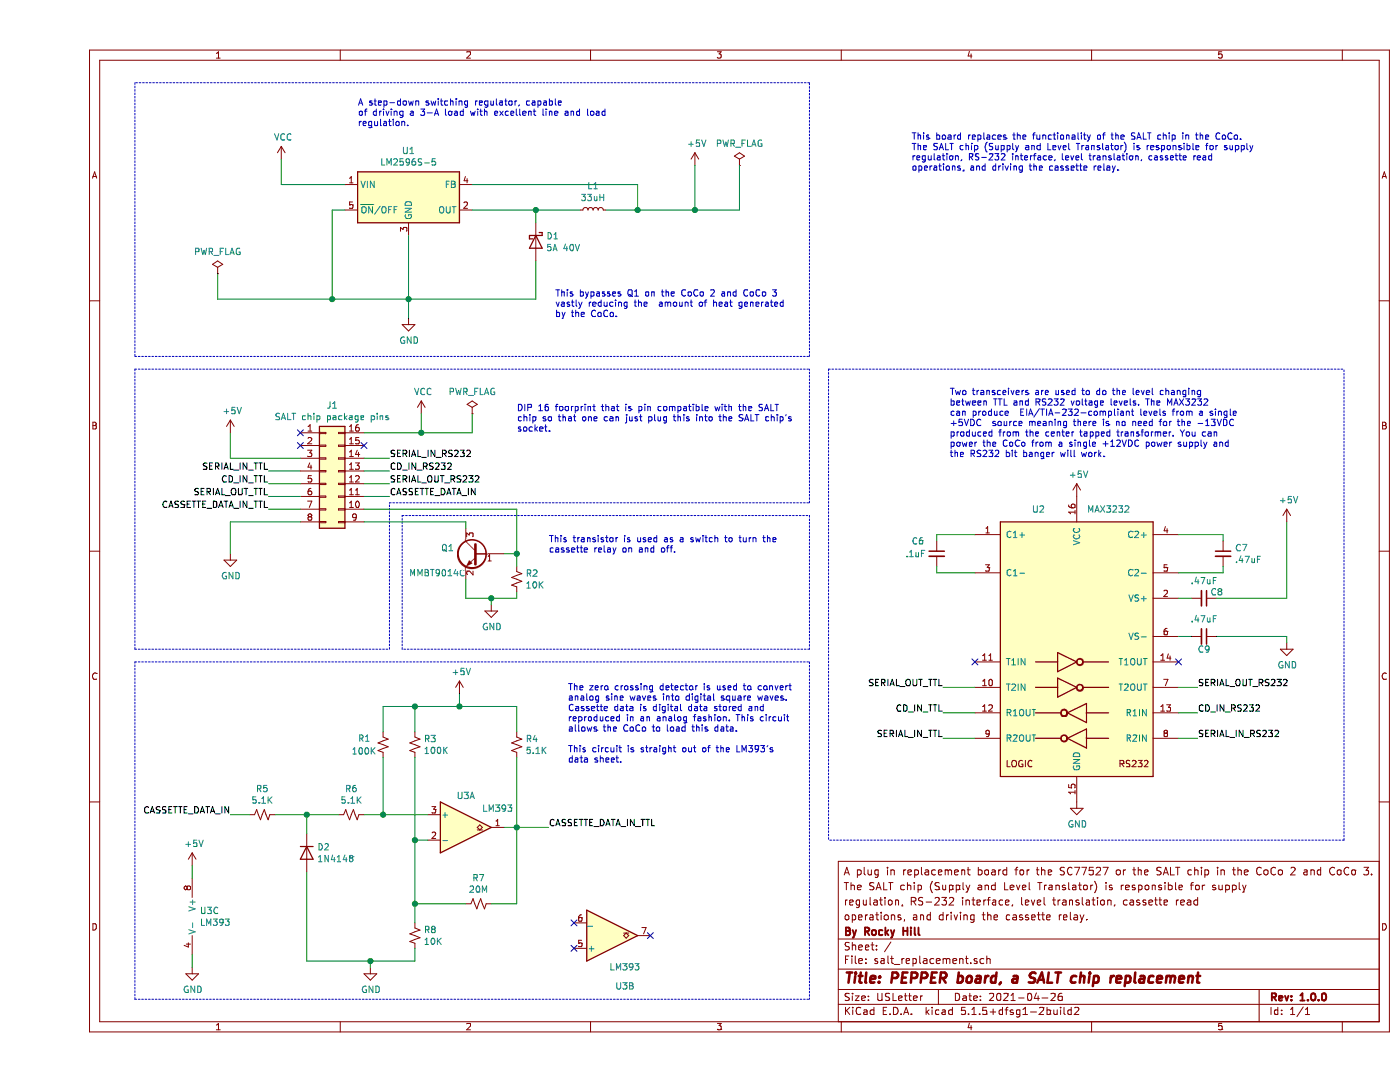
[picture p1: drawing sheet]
EESchema Schematic File Version 4
EELAYER 30 0
EELAYER END
$Descr USLetter 11000 8500
encoding utf-8
Sheet 1 1
Title "PEPPER board, a SALT chip replacement"
Date "2021-04-26"
Rev "1.0.0"
Comp "By Rocky Hill"
Comment1 "operations, and driving the cassette relay."
Comment2 "regulation, RS-232 interface, level translation, cassette read"
Comment3 "The SALT chip (Supply and Level Translator) is responsible for supply"
Comment4 "A plug in replacement board for the SC77527 or the SALT chip in the CoCo 2 and CoCo 3. "
$EndDescr
$Comp
L power:+5V #PWR01
U 1 1
P 5150 1300
F 0 "#PWR01" H 5150 1150 50  0001 C CNN
F 1 "+5V" H 5165 1473 50  0000 C CNN
F 2 "" H 5150 1300 50  0001 C CNN
F 3 "" H 5150 1300 50  0001 C CNN
	1    5150 1300
	1    0    0    -1  
$EndComp
$Comp
L power:PWR_FLAG #FLG01
U 1 1
P 5500 1300
F 0 "#FLG01" H 5500 1375 50  0001 C CNN
F 1 "PWR_FLAG" H 5500 1473 50  0000 C CNN
F 2 "" H 5500 1300 50  0001 C CNN
F 3 "~" H 5500 1300 50  0001 C CNN
	1    5500 1300
	1    0    0    -1  
$EndComp
$Comp
L Connector_Generic:Conn_02x08_Counter_Clockwise J1
U 1 1
P 2250 3700
F 0 "J1" H 2300 4217 50  0000 C CNN
F 1 "SALT chip package pins" H 2300 4126 50  0000 C CNN
F 2 "Package_DIP:DIP-16_W7.62mm_Socket" H 2250 3700 50  0001 C CNN
F 3 "DNI" H 2250 3700 50  0001 C CNN
F 4 "DNI" H 2250 3700 50  0001 C CNN "Vendor"
F 5 "DNI" H 2250 3700 50  0001 C CNN "Vendor part#"
F 6 "DNI" H 2250 3700 50  0001 C CNN "Manufacturer part#"
	1    2250 3700
	1    0    0    -1  
$EndComp
NoConn ~ 2050 3400
NoConn ~ 2050 3500
$Comp
L power:+5V #PWR010
U 1 1
P 1500 3400
F 0 "#PWR010" H 1500 3250 50  0001 C CNN
F 1 "+5V" H 1515 3573 50  0000 C CNN
F 2 "" H 1500 3400 50  0001 C CNN
F 3 "" H 1500 3400 50  0001 C CNN
	1    1500 3400
	1    0    0    -1  
$EndComp
Wire Wire Line
	2050 3600 1500 3600
Wire Wire Line
	1500 3600 1500 3400
Text Label 2750 3700 0    50   ~ 0
CD_IN_RS232
Wire Wire Line
	2550 3700 2750 3700
Text Label 2750 3600 0    50   ~ 0
SERIAL_IN_RS232
Wire Wire Line
	2750 3600 2550 3600
Text Label 1800 3800 2    50   ~ 0
CD_IN_TTL
Wire Wire Line
	2050 3800 1800 3800
Text Label 1800 3700 2    50   ~ 0
SERIAL_IN_TTL
Wire Wire Line
	2050 3700 1800 3700
$Comp
L power:VCC #PWR09
U 1 1
P 3000 3250
F 0 "#PWR09" H 3000 3100 50  0001 C CNN
F 1 "VCC" H 3015 3423 50  0000 C CNN
F 2 "" H 3000 3250 50  0001 C CNN
F 3 "" H 3000 3250 50  0001 C CNN
	1    3000 3250
	1    0    0    -1  
$EndComp
Wire Wire Line
	2550 3400 3000 3400
Wire Wire Line
	3000 3400 3000 3250
NoConn ~ 2550 3500
Text Label 1800 3900 2    50   ~ 0
SERIAL_OUT_TTL
Wire Wire Line
	2050 3900 1800 3900
Text Label 2750 3800 0    50   ~ 0
SERIAL_OUT_RS232
Wire Wire Line
	2750 3800 2550 3800
$Comp
L power:GND #PWR012
U 1 1
P 1500 4350
F 0 "#PWR012" H 1500 4100 50  0001 C CNN
F 1 "GND" H 1505 4177 50  0000 C CNN
F 2 "" H 1500 4350 50  0001 C CNN
F 3 "" H 1500 4350 50  0001 C CNN
	1    1500 4350
	1    0    0    -1  
$EndComp
Wire Wire Line
	2050 4100 1500 4100
Wire Wire Line
	1500 4100 1500 4350
$Comp
L power:PWR_FLAG #FLG0101
U 1 1
P 3400 3250
F 0 "#FLG0101" H 3400 3325 50  0001 C CNN
F 1 "PWR_FLAG" H 3400 3423 50  0000 C CNN
F 2 "" H 3400 3250 50  0001 C CNN
F 3 "~" H 3400 3250 50  0001 C CNN
	1    3400 3250
	1    0    0    -1  
$EndComp
Wire Wire Line
	3400 3250 3400 3400
Wire Wire Line
	3400 3400 3000 3400
Connection ~ 3000 3400
Wire Wire Line
	3350 4100 3350 4150
$Comp
L power:GND #PWR0101
U 1 1
P 3550 4750
F 0 "#PWR0101" H 3550 4500 50  0001 C CNN
F 1 "GND" H 3555 4577 50  0000 C CNN
F 2 "" H 3550 4750 50  0001 C CNN
F 3 "" H 3550 4750 50  0001 C CNN
	1    3550 4750
	1    0    0    -1  
$EndComp
Wire Wire Line
	2550 4100 3350 4100
Wire Wire Line
	2550 4000 3750 4000
Wire Wire Line
	3750 4000 3750 4350
Wire Wire Line
	3750 4350 3650 4350
$Comp
L Device:R_Small_US R2
U 1 1
P 3750 4550
F 0 "R2" H 3818 4596 50  0000 L CNN
F 1 "10K" H 3818 4505 50  0000 L CNN
F 2 "Resistor_SMD:R_0402_1005Metric" H 3750 4550 50  0001 C CNN
F 3 " https://datasheet.lcsc.com/lcsc/1809301717_UNI-ROYAL-Uniroyal-Elec-0402WGF1002TCE_C25744.pdf" H 3750 4550 50  0001 C CNN
F 4 " LCSC" H 3750 4550 50  0001 C CNN "Vendor"
F 5 "C25744 " H 3750 4550 50  0001 C CNN "Vendor part#"
F 6 "0402WGF1002TCE" H 3750 4550 50  0001 C CNN "Manufacturer part#"
	1    3750 4550
	1    0    0    -1  
$EndComp
Wire Wire Line
	3750 4450 3750 4350
Connection ~ 3750 4350
Wire Wire Line
	3750 4650 3750 4700
Wire Wire Line
	3750 4700 3550 4700
Wire Wire Line
	3550 4700 3550 4750
Wire Wire Line
	3350 4550 3350 4700
Wire Wire Line
	3350 4700 3550 4700
Connection ~ 3550 4700
$Comp
L Regulator_Switching:LM2596S-5 U1
U 1 1
P 2900 1550
F 0 "U1" H 2900 1917 50  0000 C CNN
F 1 "LM2596S-5" H 2900 1826 50  0000 C CNN
F 2 "Package_TO_SOT_SMD:TO-263-5_TabPin3" H 2950 1300 50  0001 L CIN
F 3 "http://www.ti.com/lit/ds/symlink/lm2596.pdf" H 2900 1550 50  0001 C CNN
F 4 "LCSC" H 2900 1550 50  0001 C CNN "Vendor"
F 5 "C10002" H 2900 1550 50  0001 C CNN "Vendor part#"
F 6 "LM2596SX-5.0/NOPB" H 2900 1550 50  0001 C CNN "Manufacturer part#"
	1    2900 1550
	1    0    0    -1  
$EndComp
$Comp
L power:GND #PWR0102
U 1 1
P 2900 2500
F 0 "#PWR0102" H 2900 2250 50  0001 C CNN
F 1 "GND" H 2905 2327 50  0000 C CNN
F 2 "" H 2900 2500 50  0001 C CNN
F 3 "" H 2900 2500 50  0001 C CNN
	1    2900 2500
	1    0    0    -1  
$EndComp
$Comp
L Device:D_Schottky D1
U 1 1
P 3900 1900
F 0 "D1" V 3854 1980 50  0000 L CNN
F 1 "5A 40V" V 3945 1980 50  0000 L CNN
F 2 "Diode_SMD:D_SMA" H 3900 1900 50  0001 C CNN
F 3 "https://datasheet.lcsc.com/lcsc/2011241905_MDD-Microdiode-Electronics-SS54B_C32513.pdf" H 3900 1900 50  0001 C CNN
F 4 "JLCPCB" V 3900 1900 50  0001 C CNN "Vendor"
F 5 "C22452" V 3900 1900 50  0001 C CNN "Vendor part#"
F 6 "SS54" V 3900 1900 50  0001 C CNN "Manufacturer part#"
	1    3900 1900
	0    1    1    0   
$EndComp
$Comp
L Device:L_Small L1
U 1 1
P 4350 1650
F 0 "L1" V 4535 1650 50  0000 C CNN
F 1 "33uH" V 4444 1650 50  0000 C CNN
F 2 "Inductor_SMD:L_Sumida_CDMC6D28_7.25x6.5mm" H 4350 1650 50  0001 C CNN
F 3 "https://datasheet.lcsc.com/lcsc/1912111437_Chilisin-Elec-MHCI06030-330M-R8_C329385.pdf" H 4350 1650 50  0001 C CNN
F 4 "LSCSC" V 4350 1650 50  0001 C CNN "Vendor"
F 5 "C718398" V 4350 1650 50  0001 C CNN "Vendor part#"
F 6 "YSPI0740-330M" V 4350 1650 50  0001 C CNN "Manufacturer part#"
	1    4350 1650
	0    -1   -1   0   
$EndComp
$Comp
L Transistor_BJT:BC818 Q1
U 1 1
P 3450 4350
F 0 "Q1" H 3641 4396 50  0000 L CNN
F 1 "MMBT9014C" H 3550 4200 50  0000 L CNN
F 2 "Package_TO_SOT_SMD:SOT-23" H 3650 4275 50  0001 L CIN
F 3 "https://www.onsemi.com/pub/Collateral/BC818-D.pdf" H 3450 4350 50  0001 L CNN
F 4 "LCSC" H 3450 4350 50  0001 C CNN "Vendor"
F 5 "C90157" H 3450 4350 50  0001 C CNN "Vendor part#"
F 6 "MMBT9014C" H 3450 4350 50  0001 C CNN "Manufacturer part#"
	1    3450 4350
	-1   0    0    -1  
$EndComp
$Comp
L power:VCC #PWR0103
U 1 1
P 1900 1250
F 0 "#PWR0103" H 1900 1100 50  0001 C CNN
F 1 "VCC" H 1915 1423 50  0000 C CNN
F 2 "" H 1900 1250 50  0001 C CNN
F 3 "" H 1900 1250 50  0001 C CNN
	1    1900 1250
	1    0    0    -1  
$EndComp
Wire Wire Line
	2400 1450 1900 1450
Wire Wire Line
	1900 1450 1900 1250
Wire Wire Line
	2400 1650 2300 1650
Wire Wire Line
	3400 1650 3900 1650
Wire Wire Line
	3900 1650 3900 1750
Wire Wire Line
	2900 2350 2900 2500
Wire Wire Line
	2300 1650 2300 2350
Connection ~ 2900 2350
Wire Wire Line
	2900 1850 2900 2350
Wire Wire Line
	3900 2050 3900 2350
Wire Wire Line
	3900 2350 2900 2350
Connection ~ 2300 2350
Wire Wire Line
	2300 2350 2900 2350
Wire Wire Line
	3900 1650 4250 1650
Connection ~ 3900 1650
Wire Wire Line
	4450 1650 4700 1650
Wire Wire Line
	3400 1450 4700 1450
Wire Wire Line
	4700 1450 4700 1650
Connection ~ 4700 1650
Wire Wire Line
	4700 1650 5150 1650
Wire Wire Line
	5150 1650 5150 1300
Wire Wire Line
	5150 1650 5500 1650
Wire Wire Line
	5500 1650 5500 1300
Connection ~ 5150 1650
$Comp
L power:PWR_FLAG #FLG0102
U 1 1
P 1400 2150
F 0 "#FLG0102" H 1400 2225 50  0001 C CNN
F 1 "PWR_FLAG" H 1400 2323 50  0000 C CNN
F 2 "" H 1400 2150 50  0001 C CNN
F 3 "~" H 1400 2150 50  0001 C CNN
	1    1400 2150
	1    0    0    -1  
$EndComp
Wire Wire Line
	1400 2150 1400 2350
Wire Wire Line
	1400 2350 2300 2350
$Comp
L Device:C_Small C6
U 1 1
P 7050 4350
F 0 "C6" H 6850 4450 50  0000 L CNN
F 1 ".1uF" H 6800 4350 50  0000 L CNN
F 2 "Capacitor_SMD:C_0402_1005Metric" H 7050 4350 50  0001 C CNN
F 3 "https://datasheet.lcsc.com/szlcsc/1912111437_TDK-C1005X7R1H104KT000F_C361198.pdf" H 7050 4350 50  0001 C CNN
F 4 "JLCPCB" H 7050 4350 50  0001 C CNN "Vendor"
F 5 "C1525" H 7050 4350 50  0001 C CNN "Vendor part#"
F 6 "C1005X7R1H104KT000F" H 7050 4350 50  0001 C CNN "Manufacturer part#"
	1    7050 4350
	1    0    0    -1  
$EndComp
$Comp
L Device:C_Small C9
U 1 1
P 9150 5000
F 0 "C9" V 9250 5000 50  0000 C CNN
F 1 ".47uF" V 9012 5000 50  0000 C CNN
F 2 "Capacitor_SMD:C_0603_1608Metric" H 9150 5000 50  0001 C CNN
F 3 "https://datasheet.lcsc.com/lcsc/1810261513_Samsung-Electro-Mechanics-CL10B474KA8NNNC_C1623.pdf" H 9150 5000 50  0001 C CNN
F 4 "LCSC" H 9150 5000 50  0001 C CNN "Vendor"
F 5 "C1623" H 9150 5000 50  0001 C CNN "Vendor part#"
F 6 "CL10B474KA8NNNC" H 9150 5000 50  0001 C CNN "Manufacturer part#"
	1    9150 5000
	0    1    1    0   
$EndComp
NoConn ~ 8950 5200
Wire Wire Line
	9100 5400 8950 5400
Text Label 9100 5400 0    50   ~ 0
SERIAL_OUT_RS232
Wire Wire Line
	7350 5400 7100 5400
Text Label 7100 5400 2    50   ~ 0
SERIAL_OUT_TTL
Wire Wire Line
	7350 5800 7100 5800
Text Label 7100 5800 2    50   ~ 0
SERIAL_IN_TTL
Wire Wire Line
	7100 5600 7350 5600
Text Label 7100 5600 2    50   ~ 0
CD_IN_TTL
Wire Wire Line
	8950 5800 9100 5800
Text Label 9100 5800 0    50   ~ 0
SERIAL_IN_RS232
Wire Wire Line
	8950 5600 9100 5600
Text Label 9100 5600 0    50   ~ 0
CD_IN_RS232
$Comp
L power:GND #PWR014
U 1 1
P 8150 6300
F 0 "#PWR014" H 8150 6050 50  0001 C CNN
F 1 "GND" H 8155 6127 50  0000 C CNN
F 2 "" H 8150 6300 50  0001 C CNN
F 3 "" H 8150 6300 50  0001 C CNN
	1    8150 6300
	1    0    0    -1  
$EndComp
$Comp
L power:+5V #PWR07
U 1 1
P 8150 3900
F 0 "#PWR07" H 8150 3750 50  0001 C CNN
F 1 "+5V" H 8165 4073 50  0000 C CNN
F 2 "" H 8150 3900 50  0001 C CNN
F 3 "" H 8150 3900 50  0001 C CNN
	1    8150 3900
	1    0    0    -1  
$EndComp
Wire Wire Line
	9250 5000 9800 5000
Wire Wire Line
	9800 5050 9800 5000
Wire Wire Line
	8950 5000 9050 5000
$Comp
L power:GND #PWR011
U 1 1
P 9800 5050
F 0 "#PWR011" H 9800 4800 50  0001 C CNN
F 1 "GND" H 9805 4877 50  0000 C CNN
F 2 "" H 9800 5050 50  0001 C CNN
F 3 "" H 9800 5050 50  0001 C CNN
	1    9800 5050
	1    0    0    -1  
$EndComp
Wire Wire Line
	7050 4500 7350 4500
Wire Wire Line
	7050 4450 7050 4500
Wire Wire Line
	7050 4200 7050 4250
Wire Wire Line
	7350 4200 7050 4200
NoConn ~ 7350 5200
$Comp
L Interface_UART:MAX3232 U2
U 1 1
P 8150 5100
F 0 "U2" H 7850 6200 50  0000 C CNN
F 1 "MAX3232" H 8400 6200 50  0000 C CNN
F 2 "Package_SO:TSSOP-16-1EP_4.4x5mm_P0.65mm" H 8200 4050 50  0001 L CNN
F 3 "http://www.ti.com/general/docs/suppproductinfo.tsp?distId=10&gotoUrl=http%3A%2F%2Fwww.ti.com%2Flit%2Fgpn%2Fmax3232" H 8150 5200 50  0001 C CNN
F 4 " LCSC" H 8150 5100 50  0001 C CNN "Vendor"
F 5 "C19767" H 8150 5100 50  0001 C CNN "Vendor part#"
F 6 "MAX3232EUE+T" H 8150 5100 50  0001 C CNN "Manufacturer part#"
	1    8150 5100
	1    0    0    -1  
$EndComp
Wire Wire Line
	8950 4200 9300 4200
Wire Wire Line
	9300 4200 9300 4250
Wire Wire Line
	8950 4500 9300 4500
Wire Wire Line
	9300 4500 9300 4450
Wire Wire Line
	8950 4700 9050 4700
$Comp
L power:+5V #PWR08
U 1 1
P 9800 4100
F 0 "#PWR08" H 9800 3950 50  0001 C CNN
F 1 "+5V" H 9815 4273 50  0000 C CNN
F 2 "" H 9800 4100 50  0001 C CNN
F 3 "" H 9800 4100 50  0001 C CNN
	1    9800 4100
	1    0    0    -1  
$EndComp
Wire Wire Line
	9250 4700 9800 4700
Wire Wire Line
	9800 4700 9800 4100
$Comp
L Device:C_Small C7
U 1 1
P 9300 4350
F 0 "C7" H 9392 4396 50  0000 L CNN
F 1 ".47uF" H 9392 4305 50  0000 L CNN
F 2 "Capacitor_SMD:C_0603_1608Metric" H 9300 4350 50  0001 C CNN
F 3 "https://datasheet.lcsc.com/lcsc/1810261513_Samsung-Electro-Mechanics-CL10B474KA8NNNC_C1623.pdf" H 9300 4350 50  0001 C CNN
F 4 "LCSC" H 9300 4350 50  0001 C CNN "Vendor"
F 5 "C1623" H 9300 4350 50  0001 C CNN "Vendor part#"
F 6 "CL10B474KA8NNNC" H 9300 4350 50  0001 C CNN "Manufacturer part#"
	1    9300 4350
	1    0    0    -1  
$EndComp
$Comp
L Device:C_Small C8
U 1 1
P 9150 4700
F 0 "C8" V 9100 4800 50  0000 C CNN
F 1 ".47uF" V 9012 4700 50  0000 C CNN
F 2 "Capacitor_SMD:C_0603_1608Metric" H 9150 4700 50  0001 C CNN
F 3 "https://datasheet.lcsc.com/lcsc/1810261513_Samsung-Electro-Mechanics-CL10B474KA8NNNC_C1623.pdf" H 9150 4700 50  0001 C CNN
F 4 "LCSC" H 9150 4700 50  0001 C CNN "Vendor"
F 5 "C1623" H 9150 4700 50  0001 C CNN "Vendor part#"
F 6 "CL10B474KA8NNNC" H 9150 4700 50  0001 C CNN "Manufacturer part#"
	1    9150 4700
	0    1    1    0   
$EndComp
$Comp
L Comparator:LM393 U3
U 1 1
P 3350 6500
F 0 "U3" H 3350 6750 50  0000 C CNN
F 1 "LM393" H 3600 6650 50  0000 C CNN
F 2 "Package_SO:SOIC-8_3.9x4.9mm_P1.27mm" H 3350 6500 50  0001 C CNN
F 3 "https://datasheet.lcsc.com/lcsc/1809171611_onsemi-LM393DR2G_C7955.pdf" H 3350 6500 50  0001 C CNN
F 4 "JLCPCB" H 3350 6500 50  0001 C CNN "Vendor"
F 5 "C7955" H 3350 6500 50  0001 C CNN "Vendor part#"
F 6 "LM393DR2G" H 3350 6500 50  0001 C CNN "Manufacturer part#"
	1    3350 6500
	1    0    0    -1  
$EndComp
$Comp
L Comparator:LM393 U3
U 2 1
P 4500 7350
F 0 "U3" H 4600 7750 50  0000 C CNN
F 1 "LM393" H 4600 7600 50  0000 C CNN
F 2 "Package_SO:SOIC-8_3.9x4.9mm_P1.27mm" H 4500 7350 50  0001 C CNN
F 3 "https://datasheet.lcsc.com/lcsc/1809171611_onsemi-LM393DR2G_C7955.pdf" H 4500 7350 50  0001 C CNN
F 4 "JLCPCB" H 4500 7350 50  0001 C CNN "Vendor"
F 5 "C7955" H 4500 7350 50  0001 C CNN "Vendor part#"
F 6 "LM393DR2G" H 4500 7350 50  0001 C CNN "Manufacturer part#"
	2    4500 7350
	1    0    0    1   
$EndComp
$Comp
L Comparator:LM393 U3
U 3 1
P 1300 7200
F 0 "U3" H 1258 7246 50  0000 L CNN
F 1 "LM393" H 1258 7155 50  0000 L CNN
F 2 "Package_SO:SOIC-8_3.9x4.9mm_P1.27mm" H 1300 7200 50  0001 C CNN
F 3 "https://datasheet.lcsc.com/lcsc/1809171611_onsemi-LM393DR2G_C7955.pdf" H 1300 7200 50  0001 C CNN
F 4 "JLCPCB" H 1300 7200 50  0001 C CNN "Vendor"
F 5 "C7955" H 1300 7200 50  0001 C CNN "Vendor part#"
F 6 "LM393DR2G" H 1300 7200 50  0001 C CNN "Manufacturer part#"
	3    1300 7200
	1    0    0    -1  
$EndComp
$Comp
L power:GND #PWR04
U 1 1
P 1200 7600
F 0 "#PWR04" H 1200 7350 50  0001 C CNN
F 1 "GND" H 1205 7427 50  0000 C CNN
F 2 "" H 1200 7600 50  0001 C CNN
F 3 "" H 1200 7600 50  0001 C CNN
	1    1200 7600
	1    0    0    -1  
$EndComp
$Comp
L power:+5V #PWR02
U 1 1
P 1200 6800
F 0 "#PWR02" H 1200 6650 50  0001 C CNN
F 1 "+5V" H 1215 6973 50  0000 C CNN
F 2 "" H 1200 6800 50  0001 C CNN
F 3 "" H 1200 6800 50  0001 C CNN
	1    1200 6800
	1    0    0    -1  
$EndComp
Wire Wire Line
	1200 6800 1200 6900
Wire Wire Line
	1200 7500 1200 7600
$Comp
L Device:R_Small_US R6
U 1 1
P 2450 6400
F 0 "R6" V 2245 6400 50  0000 C CNN
F 1 "5.1K" V 2336 6400 50  0000 C CNN
F 2 "Resistor_SMD:R_0402_1005Metric" H 2450 6400 50  0001 C CNN
F 3 "https://datasheet.lcsc.com/lcsc/1810301112_UNI-ROYAL-Uniroyal-Elec-0402WGF5101TCE_C25905.pdf" H 2450 6400 50  0001 C CNN
F 4 "LCSC" H 2450 6400 50  0001 C CNN "Vendor"
F 5 "C25905" H 2450 6400 50  0001 C CNN "Vendor part#"
F 6 "0402WGF5101TCE" H 2450 6400 50  0001 C CNN "Manufacturer part#"
	1    2450 6400
	0    1    1    0   
$EndComp
$Comp
L Device:R_Small_US R1
U 1 1
P 2700 5850
F 0 "R1" H 2500 5900 50  0000 L CNN
F 1 "100K" H 2450 5800 50  0000 L CNN
F 2 "Resistor_SMD:R_0402_1005Metric" H 2700 5850 50  0001 C CNN
F 3 "https://datasheet.lcsc.com/lcsc/1810111814_UNI-ROYAL-Uniroyal-Elec-0402WGF1003TCE_C25741.pdf" H 2700 5850 50  0001 C CNN
F 4 "LCSC" H 2700 5850 50  0001 C CNN "Vendor"
F 5 "C25741" H 2700 5850 50  0001 C CNN "Vendor part#"
F 6 "0402WGF1003TCE" H 2700 5850 50  0001 C CNN "Manufacturer part#"
	1    2700 5850
	1    0    0    -1  
$EndComp
$Comp
L Device:R_Small_US R8
U 1 1
P 2950 7350
F 0 "R8" H 3018 7396 50  0000 L CNN
F 1 "10K" H 3018 7305 50  0000 L CNN
F 2 "Resistor_SMD:R_0402_1005Metric" H 2950 7350 50  0001 C CNN
F 3 " https://datasheet.lcsc.com/lcsc/1809301717_UNI-ROYAL-Uniroyal-Elec-0402WGF1002TCE_C25744.pdf" H 2950 7350 50  0001 C CNN
F 4 " LCSC" H 2950 7350 50  0001 C CNN "Vendor"
F 5 "C25744 " H 2950 7350 50  0001 C CNN "Vendor part#"
F 6 "0402WGF1002TCE" H 2950 7350 50  0001 C CNN "Manufacturer part#"
	1    2950 7350
	1    0    0    -1  
$EndComp
$Comp
L Device:R_Small_US R7
U 1 1
P 3450 7100
F 0 "R7" V 3245 7100 50  0000 C CNN
F 1 "20M" V 3336 7100 50  0000 C CNN
F 2 "Resistor_SMD:R_0402_1005Metric" H 3450 7100 50  0001 C CNN
F 3 "https://datasheet.lcsc.com/szlcsc/Uniroyal-Elec-0402WGJ0206TCE_C75135.pdf" H 3450 7100 50  0001 C CNN
F 4 "LCSC" H 3450 7100 50  0001 C CNN "Vendor"
F 5 "C75135" H 3450 7100 50  0001 C CNN "Vendor part#"
F 6 "0402WGJ0206TCE" H 3450 7100 50  0001 C CNN "Manufacturer part#"
	1    3450 7100
	0    1    1    0   
$EndComp
$Comp
L Diode:1N4148 D2
U 1 1
P 2100 6700
F 0 "D2" V 2054 6780 50  0000 L CNN
F 1 "1N4148WS" V 2145 6780 50  0000 L CNN
F 2 "Diode_SMD:D_SOD-323" H 2100 6525 50  0001 C CNN
F 3 "https://datasheet.lcsc.com/lcsc/1810101110_Jiangsu-Changjing-Electronics-Technology-Co---Ltd--1N4148WS_C2128.pdf" H 2100 6700 50  0001 C CNN
F 4 "JLCPCB" H 2100 6700 50  0001 C CNN "Vendor"
F 5 "C2128" H 2100 6700 50  0001 C CNN "Vendor part#"
F 6 "1N4148WS" H 2100 6700 50  0001 C CNN "Manufacturer part#"
	1    2100 6700
	0    1    1    0   
$EndComp
$Comp
L Device:R_Small_US R5
U 1 1
P 1750 6400
F 0 "R5" V 1545 6400 50  0000 C CNN
F 1 "5.1K" V 1636 6400 50  0000 C CNN
F 2 "Resistor_SMD:R_0402_1005Metric" H 1750 6400 50  0001 C CNN
F 3 "https://datasheet.lcsc.com/lcsc/1810301112_UNI-ROYAL-Uniroyal-Elec-0402WGF5101TCE_C25905.pdf" H 1750 6400 50  0001 C CNN
F 4 "LCSC" H 1750 6400 50  0001 C CNN "Vendor"
F 5 "C25905" H 1750 6400 50  0001 C CNN "Vendor part#"
F 6 "0402WGF5101TCE" H 1750 6400 50  0001 C CNN "Manufacturer part#"
	1    1750 6400
	0    1    1    0   
$EndComp
$Comp
L Device:R_Small_US R4
U 1 1
P 3750 5850
F 0 "R4" H 3818 5896 50  0000 L CNN
F 1 "5.1K" H 3818 5805 50  0000 L CNN
F 2 "Resistor_SMD:R_0402_1005Metric" H 3750 5850 50  0001 C CNN
F 3 "https://datasheet.lcsc.com/lcsc/1810301112_UNI-ROYAL-Uniroyal-Elec-0402WGF5101TCE_C25905.pdf" H 3750 5850 50  0001 C CNN
F 4 "LCSC" H 3750 5850 50  0001 C CNN "Vendor"
F 5 "C25905" H 3750 5850 50  0001 C CNN "Vendor part#"
F 6 "0402WGF5101TCE" H 3750 5850 50  0001 C CNN "Manufacturer part#"
	1    3750 5850
	1    0    0    -1  
$EndComp
$Comp
L power:GND #PWR06
U 1 1
P 2600 7600
F 0 "#PWR06" H 2600 7350 50  0001 C CNN
F 1 "GND" H 2605 7427 50  0000 C CNN
F 2 "" H 2600 7600 50  0001 C CNN
F 3 "" H 2600 7600 50  0001 C CNN
	1    2600 7600
	1    0    0    -1  
$EndComp
Wire Wire Line
	2350 6400 2100 6400
Wire Wire Line
	2100 6550 2100 6400
Connection ~ 2100 6400
Wire Wire Line
	2100 6400 1850 6400
$Comp
L power:+5V #PWR03
U 1 1
P 3300 5450
F 0 "#PWR03" H 3300 5300 50  0001 C CNN
F 1 "+5V" H 3315 5623 50  0000 C CNN
F 2 "" H 3300 5450 50  0001 C CNN
F 3 "" H 3300 5450 50  0001 C CNN
	1    3300 5450
	1    0    0    -1  
$EndComp
$Comp
L Device:R_Small_US R3
U 1 1
P 2950 5850
F 0 "R3" H 3018 5896 50  0000 L CNN
F 1 "100K" H 3018 5805 50  0000 L CNN
F 2 "Resistor_SMD:R_0402_1005Metric" H 2950 5850 50  0001 C CNN
F 3 "https://datasheet.lcsc.com/lcsc/1810111814_UNI-ROYAL-Uniroyal-Elec-0402WGF1003TCE_C25741.pdf" H 2950 5850 50  0001 C CNN
F 4 "LCSC" H 2950 5850 50  0001 C CNN "Vendor"
F 5 "C25741" H 2950 5850 50  0001 C CNN "Vendor part#"
F 6 "0402WGF1003TCE" H 2950 5850 50  0001 C CNN "Manufacturer part#"
	1    2950 5850
	1    0    0    -1  
$EndComp
Wire Wire Line
	2550 6400 2700 6400
Wire Wire Line
	3050 6600 2950 6600
Wire Wire Line
	2950 5950 2950 6600
Connection ~ 2950 6600
Wire Wire Line
	2700 5950 2700 6400
Connection ~ 2700 6400
Wire Wire Line
	2700 6400 3050 6400
Wire Wire Line
	2950 5750 2950 5550
Wire Wire Line
	2950 5550 3300 5550
Wire Wire Line
	2700 5750 2700 5550
Wire Wire Line
	2700 5550 2950 5550
Connection ~ 2950 5550
Wire Wire Line
	3300 5450 3300 5550
Wire Wire Line
	3650 6500 3750 6500
Wire Wire Line
	3750 6500 3750 5950
Wire Wire Line
	3750 5750 3750 5550
Wire Wire Line
	3750 5550 3300 5550
Connection ~ 3300 5550
Wire Wire Line
	3350 7100 2950 7100
Wire Wire Line
	2950 7100 2950 7250
Wire Wire Line
	2950 6600 2950 7100
Connection ~ 2950 7100
Wire Wire Line
	3550 7100 3750 7100
Wire Wire Line
	3750 7100 3750 6500
Connection ~ 3750 6500
Wire Wire Line
	2950 7450 2950 7550
Wire Wire Line
	2950 7550 2600 7550
Wire Wire Line
	2600 7550 2600 7600
Wire Wire Line
	2100 7550 2600 7550
Wire Wire Line
	2100 6850 2100 7550
Connection ~ 2600 7550
Wire Wire Line
	3750 6500 4000 6500
Text Label 2750 3900 0    50   ~ 0
CASSETTE_DATA_IN
Wire Wire Line
	2550 3900 2750 3900
Text Label 1500 6400 2    50   ~ 0
CASSETTE_DATA_IN
Wire Wire Line
	1650 6400 1500 6400
Text Label 1800 4000 2    50   ~ 0
CASSETTE_DATA_IN_TTL
Wire Wire Line
	2050 4000 1800 4000
Text Label 4000 6500 0    50   ~ 0
CASSETTE_DATA_IN_TTL
NoConn ~ 4800 7350
NoConn ~ 4200 7250
NoConn ~ 4200 7450
Wire Notes Line
	6050 650  750  650 
Wire Notes Line
	750  650  750  2800
Wire Notes Line
	750  2800 6050 2800
Wire Notes Line
	6050 2800 6050 650 
Wire Notes Line
	750  5100 750  2900
Wire Notes Line
	6200 2900 10250 2900
Wire Notes Line
	10250 6600 6200 6600
Wire Notes Line
	750  7850 750  5200
Text Notes 2500 1000 0    50   ~ 0
A step-down switching regulator, capable\nof driving a 3-A load with excellent line and load\nregulation.
Text Notes 4050 2500 0    50   ~ 0
This bypasses Q1 on the CoCo 2 and CoCo 3\nvastly reducing the  amount of heat generated\nby the CoCo.
Wire Notes Line
	750  5100 2750 5100
Wire Notes Line
	2750 5100 2750 3950
Wire Notes Line
	2750 3950 6050 3950
Wire Notes Line
	6050 3950 6050 2900
Wire Notes Line
	750  2900 6050 2900
Wire Notes Line
	2850 5100 2850 4050
Wire Notes Line
	2850 4050 6050 4050
Wire Notes Line
	6050 4050 6050 5100
Wire Notes Line
	6050 5100 2850 5100
Text Notes 4000 4350 0    50   ~ 0
This transistor is used as a switch to turn the\ncassette relay on and off.
Text Notes 3750 3400 0    50   ~ 0
DIP 16 foorprint that is pin compatible with the SALT\nchip so that one can just plug this into the SALT chip's\nsocket.
Text Notes 7150 3600 0    50   ~ 0
Two transceivers are used to do the level changing\nbetween TTL and RS232 voltage levels. The MAX3232\ncan produce  EIA/TIA-232-compliant levels from a single \n+5VDC  source meaning there is no need for the -13VDC\nproduced from the center tapped transformer. You can\npower the CoCo from a single +12VDC power supply and\nthe RS232 bit banger will work.
Wire Notes Line
	6050 5200 6050 7850
Wire Notes Line
	750  7850 6050 7850
Wire Notes Line
	750  5200 6050 5200
Text Notes 4150 6000 0    50   ~ 0
The zero crossing detector is used to convert\nanalog sine waves into digital square waves.\nCassette data is digital data stored and \nreproduced in an analog fashion. This circuit\nallows the CoCo to load this data.\n\nThis circuit is straight out of the LM393's\ndata sheet.
Text Notes 6850 1350 0    50   ~ 0
This board replaces the functionality of the SALT chip in the CoCo. \nThe SALT chip (Supply and Level Translator) is responsible for supply\nregulation, RS-232 interface, level translation, cassette read\noperations, and driving the cassette relay.
Wire Notes Line
	10250 6600 10250 2900
Wire Notes Line
	6200 2900 6200 6600
$EndSCHEMATC
